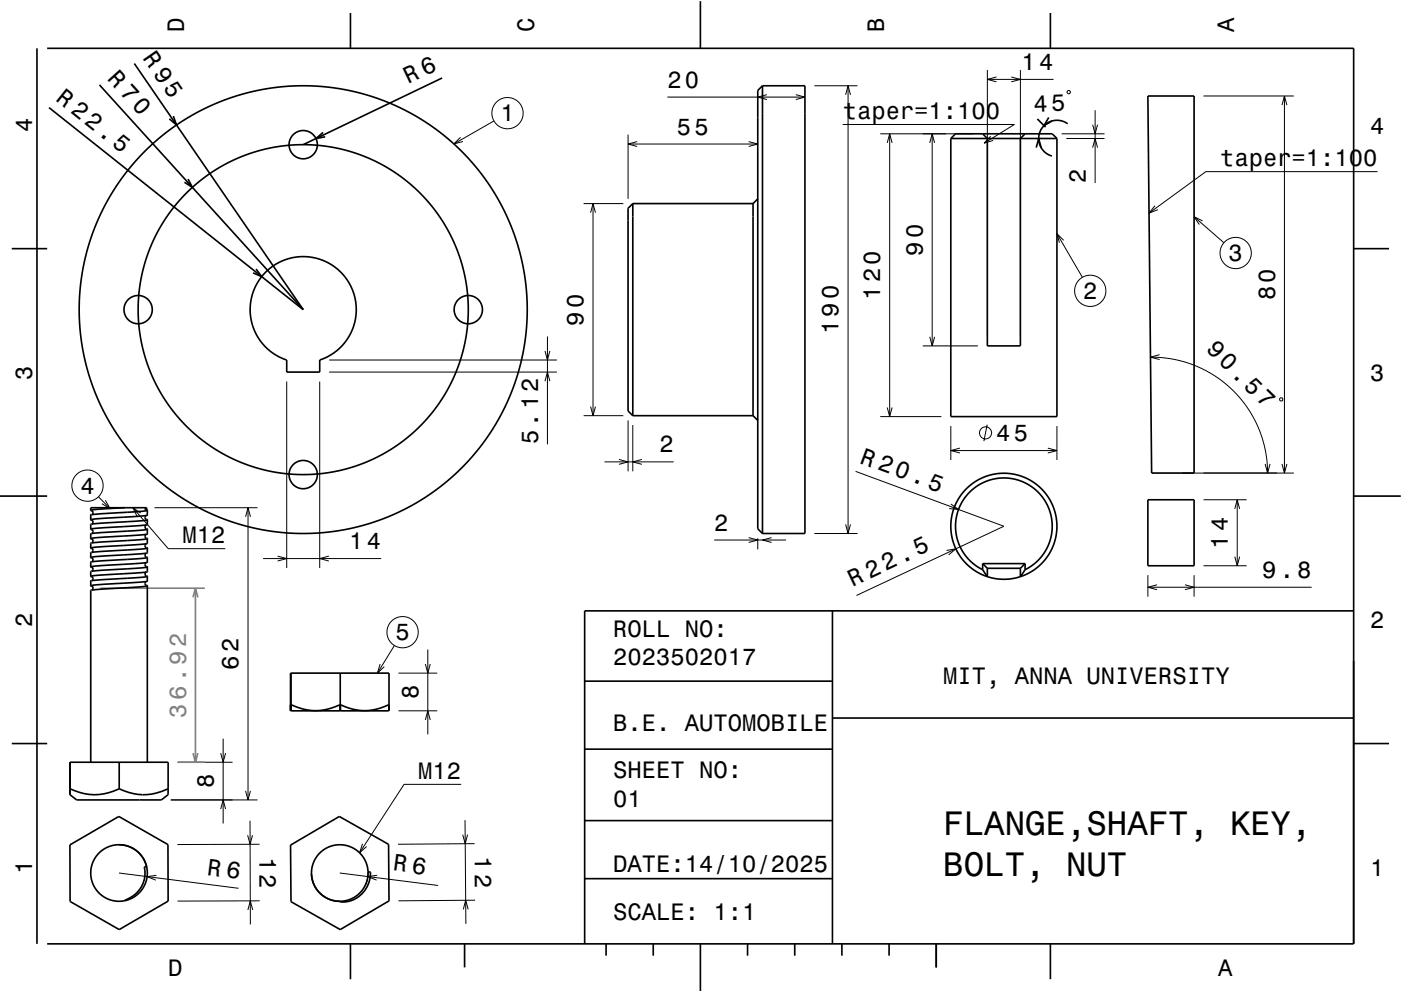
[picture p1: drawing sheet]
<svg xmlns="http://www.w3.org/2000/svg" width="297mm" height="210mm" viewBox="0 0 297 210" stroke-linecap="round" stroke-linejoin="round" font-family="sans-serif">
<g fill="none" stroke="#000" stroke-width=".35">
<path d="M7.8 10.3v190M10 10.3h277v190h-277M21.1 18l43.2 47.7M28.5 13.5l35.8 52.2M74.3 2.8v7.5M93.7 16.5l-29.4 14.2M148.5 .3v10M161.7 18.2h9v95h-9M161.7 18.2v95M161.7 18.2l-1 1v93l1 1M222.7 2.8v7.5M10.4 22.8l53.9 42.9"/>
<path d="M36.8 24.6l.6 1.9-1.5-1.3M39.9 38l.9 1.8-1.7-1.1M68.5 28.1l-1.5 1.3 2-.4M201.6 29.4l1-1h20.5l1 1M201.6 29.4v59h22.5v-59M201.6 29.4h22.5M208.3 28.4l1 1v44h7v-44l1-1M219.7 31.3l.5-1.9 .5 1.9M219.9 25.2l1.8 1.8M222.4 24.9l-1 1.8 1.7-1M226.4 26.3a3.9 3.9 0 0 0-5.8 1.4 3.9 3.9 0 0 0 2.4 5.4M243.4 20.4h9.8v80h-9z"/>
<path d="M2.5 52.8h7.5M54.3 57.1l1.2 1.6-1.9-.8M56.2 57.8a11.2 11.2 0 0 1 17.6 1.9 11.2 11.2 0 0 1-6 16.7v2.5h-7v-2.5a11.2 11.2 0 0 1-4.6-18.6zM134.2 43.2l-1 1v43l1 1M134.2 43.2v45M134.2 43.2h25.5M159.7 43.2v45M160.7 42.2l-1 1M287 52.8h7.5M134.2 88.2h25.5M159.7 88.2l1 1M0 105.3h10"/>
<path d="M19.2 108.3l.3 .1M19.2 110.3a.5 .5 0 0 1 .5 .4 .5 .5 0 0 1-.2 .5M19.2 112.3a.5 .5 0 0 1 .5 .4 .5 .5 0 0 1-.2 .5M19.2 114.3l.3 .1M19.2 116.3a.5 .5 0 0 1 .5 .4 .5 .5 0 0 1-.2 .5M19.2 118.3a.5 .5 0 0 1 .5 .4 .5 .5 0 0 1-.2 .5M19.5 108.4l.2 .3-.2 .5M19.5 114.4l.2 .3-.2 .5M26.4 107.7l-6.1 .4-1.1 .2M30.8 107.7l.2 .5M31 108.2h.1M31 109.4a.5 .5 0 0 0-.2 .5 .5 .5 0 0 0 .4 .4"/>
<path d="M31 111.4a.5 .5 0 0 0-.2 .5 .5 .5 0 0 0 .4 .4M31 115.4a.5 .5 0 0 0-.2 .5 .5 .5 0 0 0 .4 .4M31 117.4a.5 .5 0 0 0-.2 .5 .5 .5 0 0 0 .4 .4M31 119.4a.5 .5 0 0 0-.2 .5 .5 .5 0 0 0 .4 .4M31 113.4l-.3 .4 .3 .4M31 114.2l.2 .1M31.1 108.2l.1 .1M31.1 108.2v-.5h-11.9v.6M31.2 108.3v1l-.5 .1-10.4 .7-1.1 .2M31.2 108.3l-1 .2-10.8 .7-.2 .1v1M31.2 110.3l-1.2 .2-10.6 .7-.2 .1v1M31.2 110.3v1l-.5 .1-10.4 .7-1.1 .2"/>
<path d="M31.2 112.3l-1.2 .2-10.6 .7-.2 .1v1M31.2 112.3v1l-.5 .1-10.4 .7-1.1 .2M31.2 114.3v1l-.5 .1-10.4 .7-1.1 .2M31.2 114.3l-1.2 .2-10.6 .7-.2 .1v1M31.2 116.3v1l-.5 .1-10.4 .7-1.1 .2M31.2 116.3l-1.2 .2-10.6 .7-.2 .1v1M31.2 118.3v1l-.5 .1-10.4 .7-1.1 .2M31.2 118.3l-1.2 .2-10.6 .7-.2 .1v1M208.3 119.6v1.3M208.3 119.6h9M208.3 119.6l1 1M217.3 119.6v1.3"/>
<path d="M217.3 119.6l-1 1M243.4 106h9.8v14h-9.8zM287 105.3h10M19.2 120.3a.5 .5 0 0 1 .5 .4 .5 .5 0 0 1-.2 .5M19.2 122.3l.3 .1M19.2 124.3a.5 .5 0 0 1 .5 .4 .5 .5 0 0 1-.2 .5M19.5 122.4l.2 .3-.2 .5M31 123.4a.5 .5 0 0 0-.2 .5 .5 .5 0 0 0 .4 .4M31 121.4l-.3 .4 .3 .4M31 122.2l.2 .1M31.2 120.3l-1.2 .2-10.6 .7-.2 .1v1M31.2 120.3v1l-.5 .1-10.4 .7-1.1 .2"/>
<path d="M31.2 122.3l-1.2 .2-10.6 .7-.2 .1v1M31.2 122.3v1l-.5 .1-10.4 .7-1.1 .2M31.2 124.3l-1.2 .2-8.6 .5-2.2 .3v36.4M31.2 124.3v37.4M176.5 129.6v70.7M208.3 120.9a10.3 10.3 0 0 1-3.5-15.7 10.3 10.3 0 0 1 16 0 10.3 10.3 0 0 1-3.5 15.7M208.3 120.9l1 1.4M209.3 122.3a11.3 11.3 0 0 0 7 0M209.3 122.3a11.3 11.3 0 0 1-5.6-17.3 11.3 11.3 0 0 1 18.2 0 11.3 11.3 0 0 1-5.6 17.3M209.3 120.6v1.7M209.3 120.6h7M216.3 120.6v1.7"/>
<path d="M217.3 120.9l-1 1.4M287 129.6h-163v70.7M2.5 157.8h7.5M61.6 149.5v1.3M61.6 142.8h20.9v8h-20.9zM61.6 150.8h.1M61.7 149.5l-.1 1.3M61.7 142.8l-.1 8M61.7 150.8v-1.3a11.3 11.3 0 0 0 10.4 0v1.3M72.1 142.8v8M72.2 150.8v-1.3a11.1 11.1 0 0 0 10.2 0v1.3M82.4 150.8h.1"/>
<path d="M124 144.5h52.5M124 158.9h52.5M176.5 152.3h110.5M287 157.8h7.5M14.8 167.4v1.2l1.5 1.1h17.9l1.4-1.1v-1.2M14.8 167.4v-5.7h20.8v5.7M14.8 179.3l10.4-6.1 10.4 6v12l-10.3 6-10.4-5.9zM14.9 167.4a11.4 11.4 0 0 0 10.4 0M25.2 179.2a6 6 0 0 1 5.9 4.7M25.3 167.4a11.3 11.3 0 0 0 10.3 0M25.3 161.7v5.7M61.6 179.3l10.3-6.1 10.5 5.9 .1 12-10.4 6.1-10.4-5.9z"/>
<path d="M124 174.1h52.5M31.1 183.9a6 6 0 0 0-7.1-4.5 6 6 0 0 0-4.6 7 6 6 0 0 0 7 4.7M31.1 183.9h-.5a6.3 6.3 0 0 1-4.2 7.2M31.1 183.9a6 6 0 0 1-4.7 7.2M67.7 181a6 6 0 0 1 6.5-1.4 6 6 0 0 1 3.8 5.4h.5a5.9 5.9 0 0 1-7.3 6.2 6 6 0 0 1-4.8-4 6 6 0 0 1 1.3-6.2zM78 185a6 6 0 0 1-5.7 6.2 6 6 0 0 1-6.3-5.7M124 186.4h52.5M74.3 200.3v7.5M98.5 200.3v5M128.5 200.3v2.5M138.5 200.3v2.5M148.5 200.3v10"/>
<path d="M158.5 200.3v2.5M168.5 200.3v2.5M178.5 200.3v2.5M188.5 200.3v2.5M198.5 200.3v5M222.7 200.3v7.5"/>
<circle cx="64.3" cy="30.7" r="3"/>
<circle cx="29.3" cy="65.7" r="3"/>
<circle cx="64.3" cy="65.7" r="47.5"/>
<circle cx="64.3" cy="65.7" r="35"/>
<circle cx="99.3" cy="65.7" r="3"/>
<circle cx="64.3" cy="100.7" r="3"/>
</g>
<g fill="none" stroke="#000" stroke-width=".21">
<path d="M172.7 18.2h9.1M179.8 18.2v95M209.3 14.8v56.6M209.3 16.8h14.1M211.3 16.3l-2 .5 2 .6M214.4 16.3l1.9 .5-1.9 .6M216.3 14.8v56.6M226.5 19.2l.4 .2-.2 .5-.5-.2zM97.6 29.1l-1.4 1.4 2-.5M104.7 25.7l-8.5 4.8M133.2 28.6v13.6M133.2 30.6h27.5"/>
<path d="M135.1 30l-1.9 .6 1.9 .5M141.5 20.6h29.2M158.7 30l2 .6-2 .5M162.6 20.1l-1.9 .5 1.9 .5M168.7 20.1l2 .5-2 .5M178.7 26.4h36.4l-6.4 4M179.3 20.1l.5-1.9 .5 1.9M186.6 28.4h19.7M188.1 30.3l.5-1.9 .5 1.9M188.6 28.4v60M197.1 30.3l.5-1.9 .6 1.9M197.6 28.4v45"/>
<path d="M210 28.9l-1.3 1.5 1.9-.6M225.1 28.4h9.1M226.1 29.4h8.1M231.7 26.5l.5 1.9 .5-1.9M231.7 31.3l.5-1.9 .5 1.9M232.2 23.4v15.4M255.2 20.4h19.1M271.8 22.3l.5-1.9 .5 1.9M272.3 20.4v80M292.1 36.4h-36.4l-12.1 8.8M123.7 43.2h8.5M125.2 45.1l.5-1.9 .5 1.9"/>
<path d="M125.7 43.2v45M224.1 49.6l5.4 9.2M225.5 51l-1.4-1.4 .5 1.9M244.9 43.7l-1.3 1.5 1.9-.7M253.2 46l6.3 5.5M255 46.9l-1.8-.9 1.1 1.6M69.8 78.9h48.3M69.8 76.4h48.3M115.5 74.5l.6 1.9 .5-1.9M116.1 71.4v22.9M195.6 73.4h11.7M197.1 71.5l.5 1.9 .6-1.9"/>
<path d="M243.9 75.8l2.4 .1 2.5 .3 2.1 .5 2.4 .8 2.1 1 2.1 1.2 2.2 1.6 1.7 1.5 2.9 3.5 1.3 2.1 1.1 2.2 .8 2.1 .7 2.7 .4 2.2 .2 2.8M245.9 75.2l-2 .6 2 .5M60.8 80.9v39.6M67.8 80.9v39.6M115.5 80.9l.6-2 .5 2M123.7 88.2h8.5M125.2 86.3l.5 1.9 .5-1.9M128.2 98h14.6M131.2 97.5l2 .5-2 .5M133.2 89.2v10.8M134.2 90.2v9.8M136.1 97.5l-1.9 .5 1.9 .5"/>
<path d="M186.6 88.4h13M188.1 86.5l.5 1.9 .5-1.9M201.6 90.4v7.2M201.6 95.6h22.5M203.5 95.1l-1.9 .5 1.9 .5M209.3 90.1l-.7 3.5M222.2 95.1l1.9 .5-1.9 .5M224.1 90.4v7.2M268.2 98.4l.6 2 .5-2M271.3 84.6l.5-.2 .2 .5-.5 .2zM271.8 98.4l.5 2 .5-2M20.9 105.4l2.4 2.5"/>
<path d="M22.3 106.1l1 1.8-1.7-1M28.2 107.7l7.5 8.7h12.1M29.8 108.8l-1.6-1.1 .8 1.8M32.8 107.7h21.8M52.1 109.7l.5-2 .5 2M52.6 107.7v62M55.8 118.5h25M58.9 118l1.9 .5-1.9 .5M69.7 118l-1.9 .5 1.9 .5M151.4 114.6h15.3M158.7 114.1l2 .5-2 .5M160.7 114.2v2.4"/>
<path d="M163.6 114.1l-1.9 .5 1.9 .5M172.7 113.2h9.1M179.3 111.3l.5 1.9 .5-1.9M181.4 100l31.4 11.7-31.2 14.6M200.7 116.8l2-.4-1.6 1.3M201.6 106.9l1.6 1.2-2-.2M250.7 100.4h23.6M255.2 106h9.1M261.8 108l.5-2 .5 2M261.8 118.1l.5 1.9 .5-1.9M262.3 106v14M83.6 137l-3.6 5.8"/>
<path d="M90.7 137.8v18M243.4 122v4.6M243.4 124.6h34.7M245.3 124.1l-1.9 .5 1.9 .5M251.2 124.1l2 .5-2 .5M253.2 122v4.6M255.2 120h9.1M46.8 159.8l.5 1.9 .5-1.9M47.3 156.7v18M80.6 140.9l-.6 1.9 1.5-1.4M84.5 150.8h8.2M84.5 142.8h8.2"/>
<path d="M90.2 152.7l.5-1.9 .5 1.9M90.2 140.9l.5 1.9 .5-1.9M36.2 169.7h18.4M37.6 161.7h11.7M46.8 171.7l.5-2 .5 2M52.1 167.8l.5 1.9 .5-1.9M53 174.1l.1 22M53.5 177.2l-.5 1.9-.5-1.9M55 179.1l-17.4 .1M76.9 179l-.7 1.9 1.5-1.3M97.8 166.4h-12.1l-9.5 14.5M98.6 174l.2 22"/>
<path d="M99.1 177.1l-.5 1.9-.5-1.9M100.6 179l-16.2 .1M25.2 185.2l25.4 3.3M33.2 185.7l-2 .3 1.8 .7M53.6 193.1l-.5-2-.5 2M55.1 191.1l-17.5 .1M72 185.2l20.9 2.7M78 185l-.1 1.5-.5 1.4M80 185.7l-2 .3 1.8 .7M99.3 192.9l-.6-1.9-.5 1.9M100.7 191l-16.2 .1"/>
<circle cx="107.6" cy="24" r="3.3"/>
<circle cx="262" cy="53.7" r="3.3"/>
<circle cx="231.2" cy="61.7" r="3.3"/>
<circle cx="209" cy="91.8" r="1.28"/>
<circle cx="18.6" cy="103" r="3.3"/>
<circle cx="85.4" cy="134.1" r="3.3"/>
</g>
<path d="M21.3 124.8h22.1M40.9 126.7l.5-1.9 .6 1.9M41.4 124.8v36.9M40.9 159.8l.5 1.9 .6-1.9M37.6 161.7h5.8" fill="none" stroke="#808080" stroke-width=".35"/>
<g font-size="7.2">
<text x="200" y="177.2">FLANGE,SHAFT, KEY,</text>
<text x="200" y="185.8">BOLT, NUT</text>
</g>
<g font-size="5.1">
<text x="182.1" y="98.1" transform="rotate(20 182.1 98.1)">R 20.5</text>
<text x="180.7" y="124.5" transform="rotate(-25 180.7 124.5)">R 22.5</text>
</g>
<g font-size="5">
<text x="39" y="6.8" transform="rotate(-90 39 6.8)">D</text>
<text x="113.2" y="6.8" transform="rotate(-90 113.2 6.8)">C</text>
<text x="187.4" y="6.8" transform="rotate(-90 187.4 6.8)">B</text>
<text x="261.6" y="6.8" transform="rotate(-90 261.6 6.8)">A</text>
<text x="22.6" y="16.7" transform="rotate(48 22.6 16.7)">R 70</text>
<text x="30.1" y="12.4" transform="rotate(55 30.1 12.4)">R 95</text>
<text x="86.5" y="17.8" transform="rotate(-26 86.5 17.8)">R 6</text>
<text x="216.6" y="14.8">14</text>
<text x="11.6" y="21.3" transform="rotate(38 11.6 21.3)">R 22.5</text>
<text x="141.5" y="18.6">20</text>
<text x="219.2" y="23.7" transform="rotate(-2 219.2 23.7)">45</text>
<text x="6.8" y="28" transform="rotate(-90 6.8 28)">4</text>
<text x="106.1" y="25.8">1</text>
<text x="143.5" y="28.6">55</text>
<text x="178.7" y="25.2">taper=1:100</text>
<text x="290.5" y="28.3">4</text>
<text x="258.7" y="35.2">taper=1:100</text>
<text x="230.2" y="38.8" transform="rotate(-90 230.2 38.8)">2</text>
<text x="195.6" y="54.3" transform="rotate(-90 195.6 54.3)">90</text>
<text x="260.5" y="55.4">3</text>
<text x="186.6" y="63.6" transform="rotate(-90 186.6 63.6)">120</text>
<text x="229.6" y="63.5">2</text>
<text x="270.3" y="63.8" transform="rotate(-90 270.3 63.8)">80</text>
<text x="123.7" y="69.1" transform="rotate(-90 123.7 69.1)">90</text>
<text x="177.8" y="70.9" transform="rotate(-90 177.8 70.9)">190</text>
<text x="255.6" y="74.2" transform="rotate(45 255.6 74.2)">90.57</text>
<text x="6.8" y="80.5" transform="rotate(-90 6.8 80.5)">3</text>
<text x="290.5" y="80.8">3</text>
<text x="114.1" y="94.3" transform="rotate(-90 114.1 94.3)">5.12</text>
<text x="139.8" y="96">2</text>
<text x="211.2" y="93.6">45</text>
<text x="17" y="104.8">4</text>
<text x="151.4" y="112.6">2</text>
<text x="38.7" y="115.2">M12</text>
<text x="74" y="116.5">14</text>
<text x="260.3" y="116.4" transform="rotate(-90 260.3 116.4)">14</text>
<text x="267.6" y="122.6">9.8</text>
<text x="6.8" y="133" transform="rotate(-90 6.8 133)">2</text>
<text x="83.8" y="135.9">5</text>
<text x="130" y="135.1">ROLL NO:</text>
<text x="290.5" y="133.3">2</text>
<text x="50.6" y="142.1" transform="rotate(-90 50.6 142.1)">62</text>
<text x="130" y="141.2">2023502017</text>
<text x="88.7" y="148.3" transform="rotate(-90 88.7 148.3)">8</text>
<text x="200" y="145.1">MIT, ANNA UNIVERSITY</text>
<text x="130" y="155.1">B.E. AUTOMOBILE</text>
<text x="45.3" y="167.2" transform="rotate(-90 45.3 167.2)">8</text>
<text x="88.7" y="165.2">M12</text>
<text x="130" y="165.1">SHEET NO:</text>
<text x="130" y="171.2">01</text>
<text x="6.8" y="185.5" transform="rotate(-90 6.8 185.5)">1</text>
<text x="43.8" y="185.6" transform="rotate(7 43.8 185.6)">R 6</text>
<text x="55" y="181.7" transform="rotate(90 55 181.7)">12</text>
<text x="83.2" y="184.6" transform="rotate(7 83.2 184.6)">R 6</text>
<text x="100.7" y="181.6" transform="rotate(89 100.7 181.6)">12</text>
<text x="130" y="185.1">DATE:14/10/2025</text>
<text x="290.5" y="185.8">1</text>
<text x="130" y="195.1">SCALE: 1:1</text>
<text x="35.7" y="207.1">D</text>
<text x="258.3" y="207.1">A</text>
</g>
<text font-size="5" fill="#808080" x="39.4" y="152.2" transform="rotate(-90 39.4 152.2)">36.92</text>
</svg>
